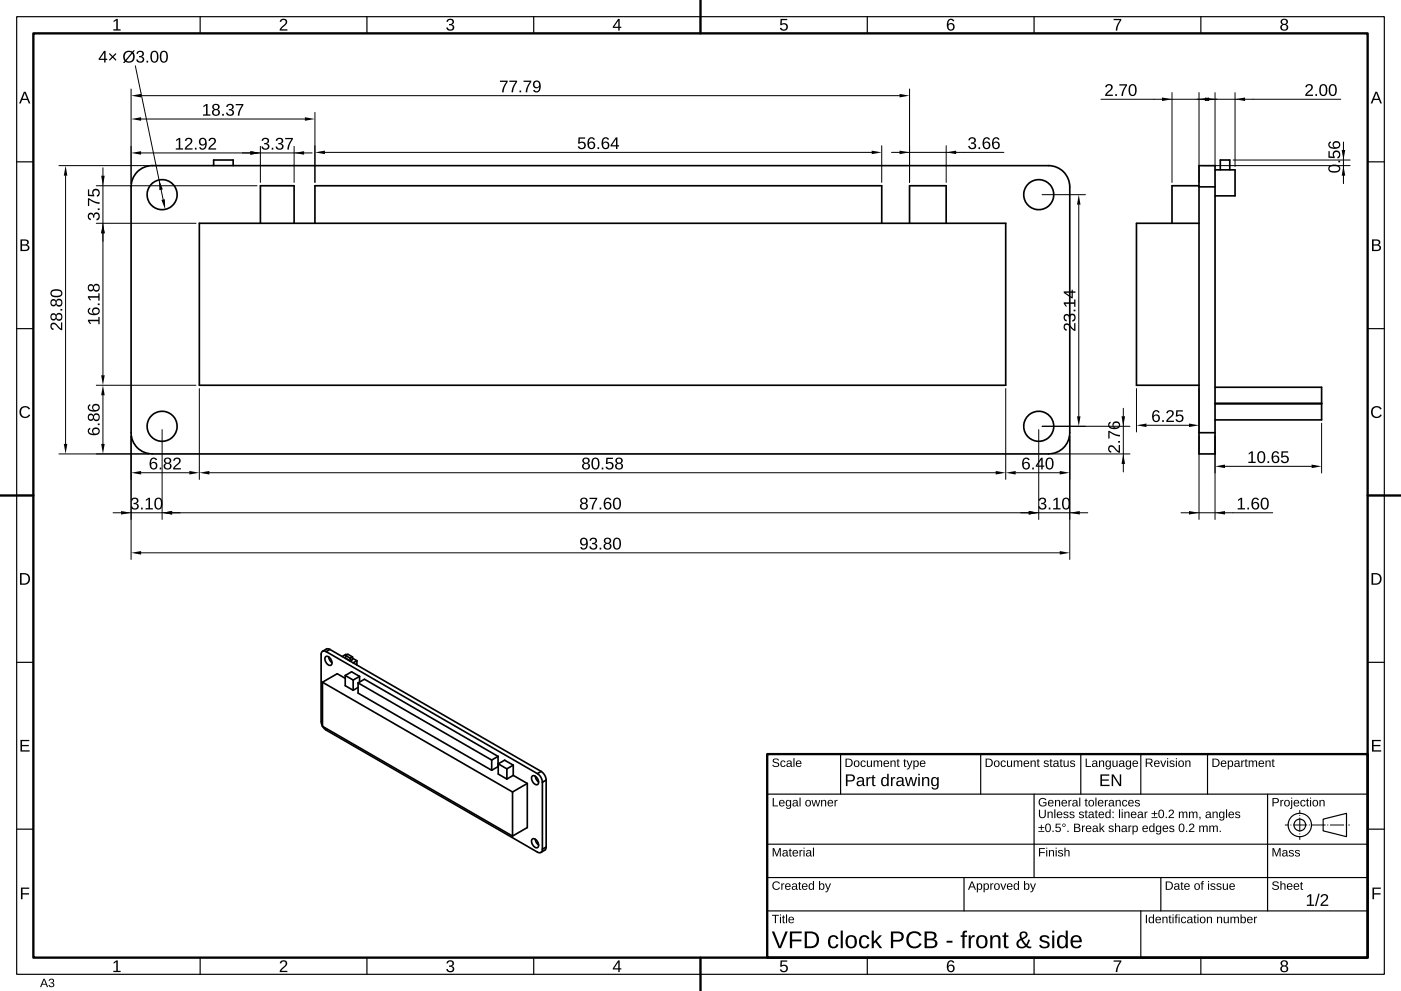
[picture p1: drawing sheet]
<svg xmlns="http://www.w3.org/2000/svg" width="420mm" height="297mm" viewBox="0 0 420 297" stroke-linecap="round" stroke-linejoin="round" font-family="sans-serif">
<!-- layer: DRAWING_BORDER -->
<path d="M210 0v10M10 10h400v277h-400zM0 148.5h10M410 148.5h10M210 287v10" fill="none" stroke="#000" stroke-width=".7"/>
<g fill="none" stroke="#000" stroke-width=".35">
<path d="M5 5h410v287h-410zM60 5v5M110 5v5M160 5v5M210 5v5M260 5v5M310 5v5M360 5v5M5 48.5h5M410 48.5h5M5 98.5h5M410 98.5h5"/>
<path d="M5 148.5h5M410 148.5h5M5 198.5h5M410 198.5h5M5 248.5h5M410 248.5h5M60 287v5M110 287v5M160 287v5M210 287v5M260 287v5M310 287v5"/>
<path d="M360 287v5"/>
</g>
<!-- layer: VIEW -->
<g fill="none" stroke="#000" stroke-width=".5">
<path d="M41.2 51.5l1.1-.9 1.3-.6 2.1-.4h268.6a6.4 6.4 0 0 1 6.4 6.4v73.7a6.4 6.4 0 0 1-6.4 6.3h-268.6a6.4 6.4 0 0 1-6.4-6.3v-73.7l.4-2.1 .6-1.3zM64.1 49.6v-1.6h5.8v1.6M359.5 49.6h4.8v86.4h-4.8zM359.5 56h4.8M359.5 55.7h-8.1v11.2M364.3 50.9h6v7.8h-6M365.8 50.9v-2.9h2.9v2.9M59.8 66.9h241.7v48.6h-241.7zM78.1 66.9v-11.2h10.1v11.2M94.4 66.9v-11.2h169.9v11.2M272.7 66.9v-11.2h11v11.2M359.5 66.9h-18.8v48.6h18.8"/>
<path d="M364.3 116.1h31.9v9.7h-31.9M359.5 129.7h4.8M364.3 120.9h31.9M364.3 121h31.9M97.6 196.8l.2-.1a1.72 1.72 0 0 1 1.4 2.7 1.82 1.82 0 0 1-1.6-2.6zM97.8 195.3a.91 .91 0 0 0-1.1-.1 .91 .91 0 0 0-.4 1v20l.4 1.4M97.8 195.3l63.3 36.6M98.5 196.9l.3 .9 .7 .8M98.9 194.6l-.8-.2-1.4 .8M98.9 194.6l63.3 36.6M98.9 194.6l-1.1 .7M103.6 196.5l.7-.4 1.4 .8"/>
<path d="M103.6 196.5l1.4 .8M103.6 196.5v.8l1.4 .8M104 196.3l-.3-.2-1.1 .7M105 197.3v.8M105.7 197.2l1.3 .8M105.7 196.9l-.7 .4M105.7 196.9v.8l-.7 .4M107 198l-1.1 .7M107 198v1.3M96.7 204.5l57 32.9M96.7 204.5v13.2M96.7 217.7l57 32.9"/>
<path d="M96.7 217.7l1.1 1.1 63.3 36.6a.91 .91 0 0 0 1.1 .1 .91 .91 0 0 0 .4-1M103.5 203.3l-2.4-1.4-4.4 2.6M103.5 202.4l1.9-1.1 2.4 1.4M103.5 202.4l2.4 1.4M103.5 202.4v3.1l2.4 1.4M105.9 203.8v3.1M107.4 204.7l40 23.1M107.4 204.7l1.9-1.1 40 23.1M107.4 204.7v3l40 23.2M107.4 206l-1.5 .9M107.8 202.7l-1.9 1.1M107.8 202.7v1.7"/>
<path d="M147.4 227.8v3.1M149.3 229.7l.1 .1M149.3 226.7l-1.9 1.1M149.3 226.7v3M149.3 229.7l-1.9 1.2M149.4 228.9l1.9-1.1 2.6 1.5M149.4 228.9v3.1l2.6 1.5M149.4 228.9l2.6 1.5M152 230.4v3.1M153.7 237.4v13.2M153.9 232.4l4.2 2.4M153.9 229.3l-1.9 1.1"/>
<path d="M153.9 229.3v3.1M153.9 232.4l-1.9 1.1M158.1 234.8l-4.4 2.6M158.1 234.8v13.2l-4.4 2.6M159.6 232.6l.1-.1a1.72 1.72 0 0 1 1.4 2.6 1.82 1.82 0 0 1-1.5-2.5zM160.5 232.6l.3 1 .7 .7M161.1 231.9a3.3 3.3 0 0 1 1.5 2.5M162.2 231.2a3.3 3.3 0 0 1 1.5 2.6M162.2 231.2l-1.1 .7M162.6 234.4v20.1M163.7 233.8l-1.1 .6M163.7 233.8v20"/>
<path d="M159.6 251.5l.1-.1a1.72 1.72 0 0 1 1.4 2.6 1.82 1.82 0 0 1-1.5-2.5zM160.5 251.5l.3 1 .7 .7M163.7 253.8l-.2 .9-1.3 .8M163.7 253.8l-1.1 .7"/>
<circle cx="48.6" cy="58.3" r="4.5"/>
<circle cx="311.4" cy="58.3" r="4.5"/>
<circle cx="48.6" cy="127.8" r="4.5"/>
<circle cx="311.4" cy="127.8" r="4.5"/>
</g>
<!-- layer: DIMENSION -->
<g fill="none" stroke="#000" stroke-width=".3">
<path d="M40.6 19.7l8.3 40.1M39.3 26.7v28.3M42.3 35.7h49.1M42.3 28.7h227.4M94.4 33.7v21M272.7 26.7v28M330 29.7h72M351.4 27.7v27M359.5 27.7v27M364.3 27.7v22.2M370.3 27.7v22.2M17.7 49.6h27"/>
<path d="M19.7 52.6v80.4M28.9 55.7h48.2M30.9 50.3v62.2M42.3 45.8h51.3M78.1 43.8v10.9M88.2 43.8v10.9M97.4 45.7h163.9M264.3 43.7v11M267.3 45.7h33.7M283.7 43.7v11M312.4 58.3h13M360.5 49.6h44.3"/>
<path d="M369.7 48h35.1M402.8 42.6v12.4M28.9 66.9h29.9M323.4 61.3v63.5M28.9 115.5h29.9M30.9 118.5v14.5M59.8 116.5v27.2M301.5 116.5v27.2M340.7 116.5v13M359.5 116.5v13M17.7 136h27M39.3 130.7v37"/>
<path d="M48.6 128.8v26.9M311.4 128.8v26.9M312.4 127.8h26.4M315.3 136h23.5M320.7 130.7v37M336.8 122.4v19M343.7 127.5h12.8M359.5 130.7v25M364.3 130.7v25M367.3 139.8h25.9M396.2 126.8v15M33.9 153.7h292.2"/>
<path d="M42.3 141.7h14.5M62.8 141.7h235.7M304.5 141.7h13.2M354 153.7h27.6M42.3 165.7h275.4"/>
</g>
<g fill="#000">
<path d="M39.3 35.7l3-.6v1.1zM39.3 28.7l3-.6v1.1zM91.4 35.1l3 .6-3 .5zM269.7 28.1l3 .6-3 .5zM348.4 29.2l3 .5-3 .6zM359.5 29.7l3-.5v1.1zM361.3 29.2l3 .5-3 .6zM370.3 29.7l3-.5v1.1zM19.7 49.6l.5 3h-1.1zM30.3 52.7h1.1l-.5 3zM39.3 45.8l3-.5v1.1zM47.7 53.9l1.1 2.9-1 .2z"/>
<path d="M75.1 45.3l3 .5-3 .6zM88.2 45.8l3-.5v1.1zM94.4 45.7l3-.6v1.1zM261.3 45.1l3 .6-3 .5zM269.7 45.1l3 .6-3 .5zM283.7 45.7l3-.6v1.1zM323.4 58.3l.5 3h-1zM402.8 49.6l.5 3h-1.1zM402.2 45h1.1l-.5 3zM30.9 66.9l.5 3h-1.1zM48.4 59.9l1-.2 .1 3zM30.9 115.5l.5 3h-1.1z"/>
<path d="M30.3 112.5h1.1l-.5 3zM19.1 133h1.1l-.5 3zM30.3 133h1.1l-.5 3zM322.9 124.8h1l-.5 3zM336.8 136l.5 3h-1.1zM336.2 124.8h1.1l-.5 3zM340.7 127.5l3-.6v1.1zM356.5 126.9l3 .6-3 .5zM364.3 139.8l3-.6v1.1zM393.2 139.2l3 .6-3 .5zM36.3 153.2l3 .5-3 .5zM39.3 141.7l3-.5v1z"/>
<path d="M48.6 153.7l3-.5v1zM56.8 141.2l3 .5-3 .5zM59.8 141.7l3-.5v1zM298.5 141.2l3 .5-3 .5zM301.5 141.7l3-.5v1zM308.4 153.2l3 .5-3 .5zM320.7 153.7l3-.5v1zM317.7 141.2l3 .5-3 .5zM356.5 153.2l3 .5-3 .5zM364.3 153.7l3-.5v1zM39.3 165.7l3-.5v1zM317.7 165.2l3 .5-3 .5z"/>
</g>
<!-- layer: TITLE_BLOCK -->
<path d="M230 226h180v61h-180z" fill="none" stroke="#000" stroke-width=".7"/>
<g fill="none" stroke="#000" stroke-width=".35">
<path d="M230 238h180M252 226v12M294 226v12M310 238v25M324 226v12M342 226v12M362 226v12M380 238v35M230 253h180M396.7 245.5l7-1.7v7l-7-1.8zM230 263h180M230 273h180"/>
<path d="M289 263v10M342 273v14M348 263v10"/>
<circle cx="389.7" cy="247.3" r="1.75"/>
<circle cx="389.7" cy="247.3" r="3.5"/>
</g>
<path d="M385.3 247.3h19.2M389.7 251.6v-8.7" fill="none" stroke="#000" stroke-width=".3" stroke-dasharray="4 .7 0 .7" stroke-dashoffset="3.1"/>
<text font-size="7.3" x="231.4" y="284.2">VFD clock PCB - front &amp; side</text>
<g font-size="5.1">
<text x="33.6" y="9.2">1</text>
<text x="83.6" y="9.2">2</text>
<text x="133.6" y="9.2">3</text>
<text x="183.6" y="9.2">4</text>
<text x="233.6" y="9.2">5</text>
<text x="283.6" y="9.2">6</text>
<text x="333.6" y="9.2">7</text>
<text x="383.6" y="9.2">8</text>
<text x="29.5" y="18.7">4× Ø3.00</text>
<text x="149.6" y="27.7">77.79</text>
<text x="331" y="28.7">2.70</text>
<text x="391" y="28.7">2.00</text>
<text x="5.7" y="31">A</text>
<text x="60.5" y="34.7">18.37</text>
<text x="410.9" y="31">A</text>
<text x="52.3" y="44.8">12.92</text>
<text x="78.2" y="44.8">3.37</text>
<text x="173" y="44.7">56.64</text>
<text x="290" y="44.7">3.66</text>
<text x="401.8" y="47.7" transform="rotate(-90 401.8 47.7)">56</text>
<text x="401.8" y="52" transform="rotate(-90 401.8 52)">0</text>
<text x="401.8" y="49.1" transform="rotate(-90 401.8 49.1)">.</text>
<text x="29.9" y="66.2" transform="rotate(-90 29.9 66.2)">3.75</text>
<text x="5.7" y="75.2">B</text>
<text x="410.9" y="75.2">B</text>
<text x="18.7" y="99.2" transform="rotate(-90 18.7 99.2)">28.80</text>
<text x="29.9" y="97.6" transform="rotate(-90 29.9 97.6)">16.18</text>
<text x="322.4" y="99.4" transform="rotate(-90 322.4 99.4)">23.14</text>
<text x="5.6" y="125.2">C</text>
<text x="410.8" y="125.2">C</text>
<text x="29.9" y="130.7" transform="rotate(-90 29.9 130.7)">6.86</text>
<text x="345.1" y="126.5">6.25</text>
<text x="335.8" y="136" transform="rotate(-90 335.8 136)">2.76</text>
<text x="44.6" y="140.7">6.</text>
<text x="48.8" y="140.7">82</text>
<text x="174.3" y="140.7">80.58</text>
<text x="306.1" y="140.7">6.40</text>
<text x="373.9" y="138.8">10.65</text>
<text x="39" y="152.7">3.10</text>
<text x="173.6" y="152.7">87.60</text>
<text x="311.1" y="152.7">3.10</text>
<text x="370.6" y="152.7">1.60</text>
<text x="173.6" y="164.7">93.80</text>
<text x="5.6" y="175.2">D</text>
<text x="410.8" y="175.2">D</text>
<text x="5.7" y="225.2">E</text>
<text x="410.9" y="225.2">E</text>
<text x="253.2" y="235.6">Part drawing</text>
<text x="329.5" y="235.6">EN</text>
<text x="5.9" y="269.5">F</text>
<text x="411" y="269.5">F</text>
<text x="391.4" y="271.5">1/2</text>
<text x="33.6" y="291.3">1</text>
<text x="83.6" y="291.3">2</text>
<text x="133.6" y="291.3">3</text>
<text x="183.6" y="291.3">4</text>
<text x="233.6" y="291.3">5</text>
<text x="283.6" y="291.3">6</text>
<text x="333.6" y="291.3">7</text>
<text x="383.6" y="291.3">8</text>
</g>
<g font-size="3.6">
<text x="231.4" y="229.8">Scale</text>
<text x="253.2" y="229.8">Document type</text>
<text x="295.2" y="229.8">Document status</text>
<text x="325.2" y="229.8">Language</text>
<text x="343.2" y="229.8">Revision</text>
<text x="363.2" y="229.8">Department</text>
<text x="231.4" y="241.7">Legal owner</text>
<text x="311.2" y="241.7">General tolerances</text>
<text x="311.2" y="245.2">Unless stated: linear ±0.2 mm, angles</text>
<text x="381.2" y="241.7">Projection</text>
<text x="311.2" y="249.4">±0.5°. Break sharp edges 0.2 mm.</text>
<text x="231.4" y="256.7">Material</text>
<text x="311.2" y="256.7">Finish</text>
<text x="381.2" y="256.7">Mass</text>
<text x="231.4" y="266.7">Created by</text>
<text x="290.2" y="266.7">Approved by</text>
<text x="349.2" y="266.7">Date of issue</text>
<text x="381.2" y="266.7">Sheet</text>
<text x="231.4" y="276.7">Title</text>
<text x="343.2" y="276.7">Identification number</text>
<text x="12" y="295.8">A3</text>
</g>
</svg>
